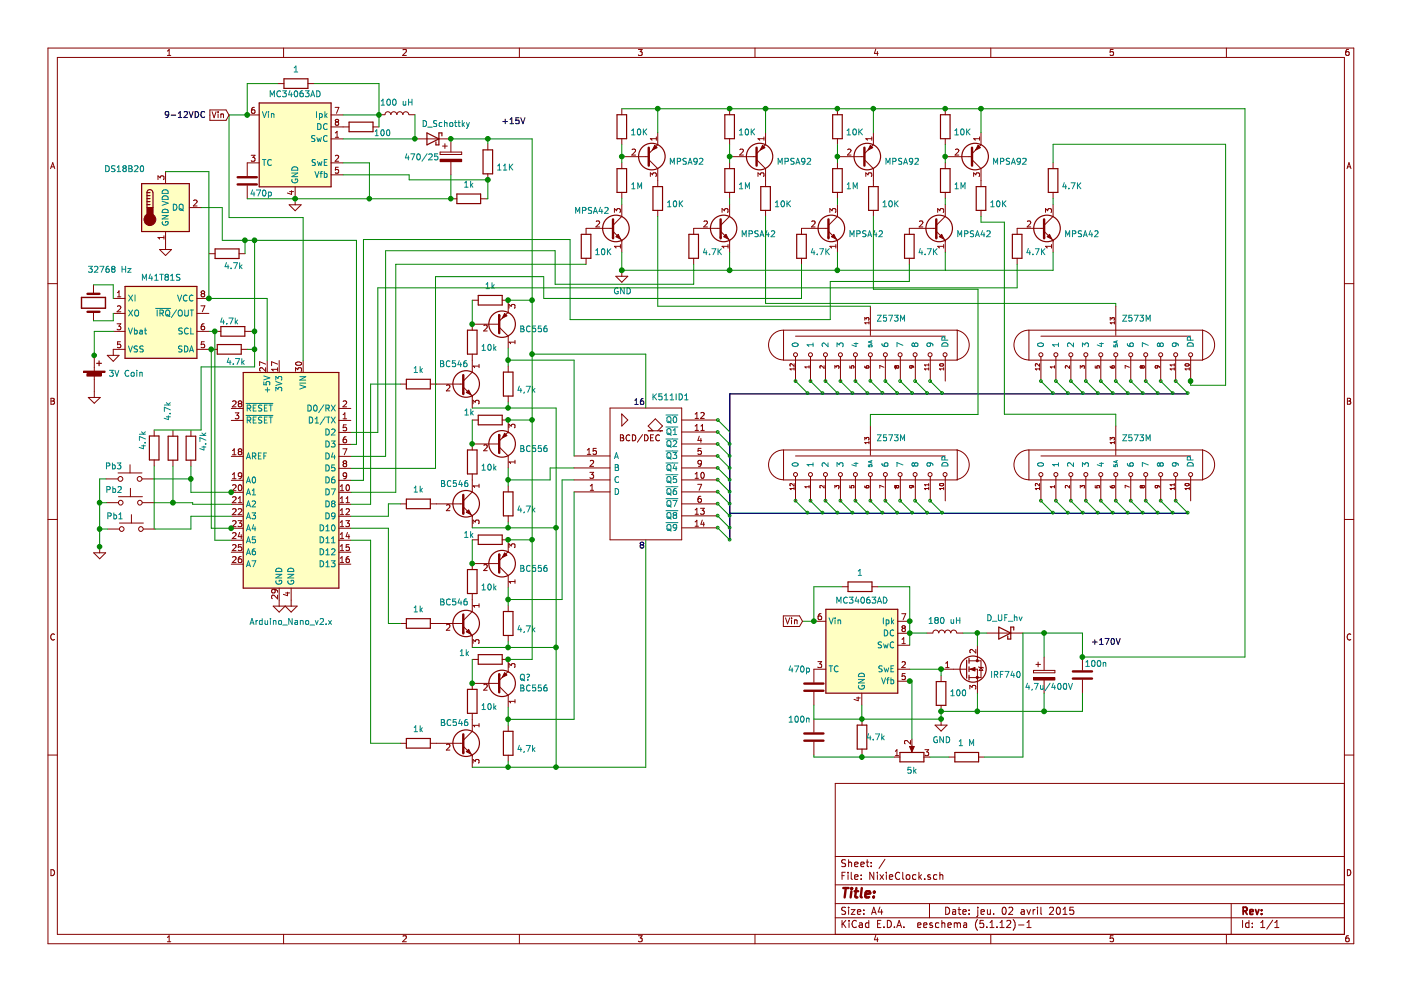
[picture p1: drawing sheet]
EESchema Schematic File Version 4
EELAYER 30 0
EELAYER END
$Descr A4 11693 8268
encoding utf-8
Sheet 1 1
Title ""
Date "jeu. 02 avril 2015"
Rev ""
Comp ""
Comment1 ""
Comment2 ""
Comment3 ""
Comment4 ""
$EndDescr
Wire Bus Line
	6088 3282 6088 4501
Wire Wire Line
	7591 5681 7610 5681
Connection ~ 7591 5681
Wire Wire Line
	1924 4404 1925 4404
Connection ~ 1924 4404
Wire Wire Line
	1924 4104 1925 4104
Connection ~ 1924 4104
Wire Wire Line
	825  4559 825  4560
Connection ~ 825  4559
Wire Wire Line
	780  2961 780  2962
Connection ~ 780  2961
Wire Wire Line
	1738 1426 1738 2485
Text Label 1361 986  0    50   ~ 0
9-12VDC
Text Label 4179 1039 0    50   ~ 0
+15V
Text Label 9103 5387 0    50   ~ 0
+170V
Wire Wire Line
	8488 2396 8488 2200
Wire Wire Line
	3149 2396 8488 2396
Wire Wire Line
	3149 3604 3149 2396
Wire Wire Line
	2924 3604 3149 3604
Wire Wire Line
	9937 3175 9937 3210
Connection ~ 9937 3175
Wire Wire Line
	8788 1197 8788 1350
Wire Wire Line
	10229 1197 8788 1197
Wire Wire Line
	10229 3210 10229 1197
Wire Wire Line
	9937 3210 10229 3210
Wire Wire Line
	9937 3173 9937 3175
$Comp
L Device:R R?
U 1 1
P 8788 1500
F 0 "R?" H 8858 1546 50  0001 L CNN
F 1 "4.7K" H 8858 1455 50  0000 L CNN
F 2 "" V 8718 1500 50  0001 C CNN
F 3 "~" H 8788 1500 50  0001 C CNN
	1    8788 1500
	1    0    0    -1  
$EndComp
$Comp
L Device:R R?
U 1 1
P 8488 2050
F 0 "R?" H 8558 2096 50  0001 L CNN
F 1 "4.7K" H 8558 2005 50  0000 L CNN
F 2 "" V 8418 2050 50  0001 C CNN
F 3 "~" H 8488 2050 50  0001 C CNN
	1    8488 2050
	1    0    0    -1  
$EndComp
Wire Wire Line
	8788 2250 7888 2250
Wire Wire Line
	8788 2100 8788 2250
Wire Wire Line
	8788 1650 8788 1700
$Comp
L Transistor_BJT:MPSA42 Q?
U 1 1
P 8688 1900
F 0 "Q?" H 8879 1946 50  0001 L CNN
F 1 "MPSA42" H 8879 1855 50  0000 L CNN
F 2 "Package_TO_SOT_THT:TO-92_Inline" H 8888 1825 50  0001 L CIN
F 3 "http://www.onsemi.com/pub_link/Collateral/MPSA42-D.PDF" H 8688 1900 50  0001 L CNN
	1    8688 1900
	1    0    0    -1  
$EndComp
Text GLabel 6696 5181 0    50   Input ~ 0
Vin
Text GLabel 1906 954  0    50   Input ~ 0
Vin
Connection ~ 2058 952 
Wire Wire Line
	1281 3583 1672 3583
Wire Wire Line
	1906 952  2058 952 
Wire Wire Line
	1906 1810 1906 952 
Wire Wire Line
	2524 1810 1906 1810
Wire Wire Line
	2524 3004 2524 1810
Wire Wire Line
	1281 3883 1281 4411
Wire Wire Line
	2119 2910 2119 3056
Connection ~ 2119 2910
Wire Wire Line
	2119 2760 2119 2910
Wire Wire Line
	1672 3056 2119 3056
Wire Wire Line
	1672 3583 1672 3056
$Comp
L Device:R R?
U 1 1
P 1281 3733
F 0 "R?" V 1488 3733 50  0001 C CNN
F 1 "4.7k" V 1373 3670 50  0000 C CNN
F 2 "" V 1211 3733 50  0001 C CNN
F 3 "~" H 1281 3733 50  0001 C CNN
	1    1281 3733
	-1   0    0    1   
$EndComp
Wire Wire Line
	1438 4191 1282 4191
Connection ~ 1438 4191
Wire Wire Line
	1438 3885 1438 4191
Connection ~ 1587 3993
Wire Wire Line
	1587 3993 1587 3886
$Comp
L Device:R R?
U 1 1
P 1587 3735
F 0 "R?" V 1794 3735 50  0001 C CNN
F 1 "4.7k" V 1480 3680 50  0000 C CNN
F 2 "" V 1517 3735 50  0001 C CNN
F 3 "~" H 1587 3735 50  0001 C CNN
	1    1587 3735
	-1   0    0    1   
$EndComp
$Comp
L Device:R R?
U 1 1
P 1438 3735
F 0 "R?" V 1645 3735 50  0001 C CNN
F 1 "4.7k" V 1479 3427 50  0000 C CNN
F 2 "" V 1368 3735 50  0001 C CNN
F 3 "~" H 1438 3735 50  0001 C CNN
	1    1438 3735
	-1   0    0    1   
$EndComp
Wire Wire Line
	1587 4104 1924 4104
Wire Wire Line
	1757 4404 1924 4404
Wire Wire Line
	825  4411 825  4559
$Comp
L power:GND #PWR?
U 1 1
P 825 4559
F 0 "#PWR?" H 825 4309 50  0001 C CNN
F 1 "GND" H 830 4386 50  0001 C CNN
F 2 "" H 825 4559 50  0001 C CNN
F 3 "" H 825 4559 50  0001 C CNN
	1    825  4559
	1    0    0    -1  
$EndComp
Wire Wire Line
	825  4191 825  4411
Connection ~ 825  4191
Wire Wire Line
	825  4191 882  4191
Connection ~ 825  4411
Wire Wire Line
	825  3993 825  4191
Wire Wire Line
	890  4411 825  4411
Wire Wire Line
	879  3993 825  3993
Wire Wire Line
	1587 4411 1290 4411
Wire Wire Line
	1587 4304 1587 4411
Wire Wire Line
	1924 4304 1587 4304
Wire Wire Line
	1603 4191 1438 4191
Wire Wire Line
	1603 4204 1603 4191
Wire Wire Line
	1924 4204 1603 4204
Wire Wire Line
	1587 3993 1279 3993
Wire Wire Line
	1587 4104 1587 3993
$Comp
L Switch:SW_Push SW?
U 1 1
P 1090 4411
F 0 "SW?" H 1090 4696 50  0001 C CNN
F 1 "Pb1" H 953 4520 50  0000 C CNN
F 2 "" H 1090 4611 50  0001 C CNN
F 3 "~" H 1090 4611 50  0001 C CNN
	1    1090 4411
	1    0    0    -1  
$EndComp
$Comp
L Switch:SW_Push SW?
U 1 1
P 1082 4191
F 0 "SW?" H 1082 4476 50  0001 C CNN
F 1 "Pb2" H 945 4300 50  0000 C CNN
F 2 "" H 1082 4391 50  0001 C CNN
F 3 "~" H 1082 4391 50  0001 C CNN
	1    1082 4191
	1    0    0    -1  
$EndComp
$Comp
L Switch:SW_Push SW?
U 1 1
P 1079 3993
F 0 "SW?" H 1079 4278 50  0001 C CNN
F 1 "Pb3" H 942 4102 50  0000 C CNN
F 2 "" H 1079 4193 50  0001 C CNN
F 3 "~" H 1079 4193 50  0001 C CNN
	1    1079 3993
	1    0    0    -1  
$EndComp
Wire Wire Line
	780  2760 780  2961
Wire Wire Line
	780  2760 938  2760
$Comp
L power:GND #PWR?
U 1 1
P 780 3261
F 0 "#PWR?" H 780 3011 50  0001 C CNN
F 1 "GND" H 785 3088 50  0001 C CNN
F 2 "" H 780 3261 50  0001 C CNN
F 3 "" H 780 3261 50  0001 C CNN
	1    780  3261
	1    0    0    -1  
$EndComp
$Comp
L Device:Battery_Cell BT?
U 1 1
P 780 3161
F 0 "BT?" H 898 3257 50  0001 L CNN
F 1 "3V Coin" H 898 3211 50  0000 L CNN
F 2 "" V 780 3221 50  0001 C CNN
F 3 "~" V 780 3221 50  0001 C CNN
	1    780  3161
	1    0    0    -1  
$EndComp
Wire Wire Line
	938  2671 774  2671
Wire Wire Line
	938  2610 938  2671
Wire Wire Line
	938  2371 774  2371
Wire Wire Line
	938  2485 938  2371
$Comp
L Device:Crystal Y?
U 1 1
P 774 2521
F 0 "Y?" V 728 2652 50  0001 L CNN
F 1 "32768 Hz" V 496 2470 50  0000 L CNN
F 2 "" H 774 2521 50  0001 C CNN
F 3 "~" H 774 2521 50  0001 C CNN
	1    774  2521
	0    1    1    0   
$EndComp
Wire Wire Line
	2119 2760 2119 2000
Connection ~ 2119 2760
Wire Wire Line
	2087 2760 2119 2760
Wire Wire Line
	2119 2000 2039 2000
Connection ~ 2119 2000
Wire Wire Line
	2057 2910 2119 2910
Connection ~ 1757 2910
$Comp
L Device:R R?
U 1 1
P 1907 2910
F 0 "R?" V 2114 2910 50  0001 C CNN
F 1 "4.7k" V 1800 2855 50  0000 C CNN
F 2 "" V 1837 2910 50  0001 C CNN
F 3 "~" H 1907 2910 50  0001 C CNN
	1    1907 2910
	0    -1   -1   0   
$EndComp
Connection ~ 1787 2760
$Comp
L Device:R R?
U 1 1
P 1937 2760
F 0 "R?" V 2144 2760 50  0001 C CNN
F 1 "4.7k" V 2018 2790 50  0000 C CNN
F 2 "" V 1867 2760 50  0001 C CNN
F 3 "~" H 1937 2760 50  0001 C CNN
	1    1937 2760
	0    -1   -1   0   
$EndComp
Wire Wire Line
	2039 2000 1850 2000
Connection ~ 2039 2000
Wire Wire Line
	2039 2111 2039 2000
$Comp
L Device:R R?
U 1 1
P 1889 2111
F 0 "R?" V 2096 2111 50  0001 C CNN
F 1 "4.7k" V 1782 2056 50  0000 C CNN
F 2 "" V 1819 2111 50  0001 C CNN
F 3 "~" H 1889 2111 50  0001 C CNN
	1    1889 2111
	0    -1   -1   0   
$EndComp
Wire Wire Line
	1850 1726 1675 1726
Wire Wire Line
	1850 2000 1850 1726
Wire Wire Line
	2970 2000 2119 2000
Wire Wire Line
	2970 3704 2970 2000
Wire Wire Line
	2924 3704 2970 3704
$Comp
L power:GND #PWR?
U 1 1
P 938 2910
F 0 "#PWR?" H 938 2660 50  0001 C CNN
F 1 "GND" H 943 2737 50  0001 C CNN
F 2 "" H 938 2910 50  0001 C CNN
F 3 "" H 938 2910 50  0001 C CNN
	1    938  2910
	1    0    0    -1  
$EndComp
$Comp
L power:GND #PWR?
U 1 1
P 1375 2026
F 0 "#PWR?" H 1375 1776 50  0001 C CNN
F 1 "GND" H 1380 1853 50  0001 C CNN
F 2 "" H 1375 2026 50  0001 C CNN
F 3 "" H 1375 2026 50  0001 C CNN
	1    1375 2026
	1    0    0    -1  
$EndComp
Connection ~ 1738 2485
Wire Wire Line
	1375 1426 1738 1426
Wire Wire Line
	2224 2485 1738 2485
Wire Wire Line
	2224 3003 2224 2485
Wire Wire Line
	1787 2760 1738 2760
Wire Wire Line
	1787 4504 1787 2760
Wire Wire Line
	1924 4504 1787 4504
Wire Wire Line
	1757 2910 1738 2910
Wire Wire Line
	1757 4404 1757 2910
Connection ~ 4068 1152
Wire Wire Line
	4437 2500 4437 2950
Connection ~ 4437 2500
Wire Wire Line
	4437 1152 4437 2500
Wire Wire Line
	4437 1152 4068 1152
Connection ~ 4068 1494
Wire Wire Line
	3411 1452 2858 1452
Wire Wire Line
	3411 1494 3411 1452
Wire Wire Line
	4068 1494 3411 1494
Wire Wire Line
	4068 1652 4058 1652
Wire Wire Line
	4068 1494 4068 1652
Connection ~ 3758 1152
Wire Wire Line
	4068 1152 3758 1152
Wire Wire Line
	4068 1193 4068 1152
$Comp
L Device:R R?
U 1 1
P 4068 1344
F 0 "R?" H 4138 1390 50  0001 L CNN
F 1 "11K" H 4138 1299 50  0000 L CNN
F 2 "" V 3998 1344 50  0001 C CNN
F 3 "~" H 4068 1344 50  0001 C CNN
	1    4068 1344
	1    0    0    -1  
$EndComp
Connection ~ 3758 1652
$Comp
L Device:R R?
U 1 1
P 3908 1652
F 0 "R?" V 4115 1652 50  0001 C CNN
F 1 "1k" V 4024 1652 50  0000 C CNN
F 2 "" V 3838 1652 50  0001 C CNN
F 3 "~" H 3908 1652 50  0001 C CNN
	1    3908 1652
	0    -1   -1   0   
$EndComp
Wire Wire Line
	3078 1652 3758 1652
Connection ~ 3078 1652
Wire Wire Line
	3078 1352 3078 1652
Wire Wire Line
	3758 1452 3758 1652
Wire Wire Line
	2458 1652 3078 1652
Connection ~ 2458 1652
Wire Wire Line
	2058 1652 2458 1652
$Comp
L Device:C C?
U 1 1
P 2058 1502
F 0 "C?" V 2310 1502 50  0001 C CNN
F 1 "470p" H 2175 1399 50  0000 C CNN
F 2 "" H 2096 1352 50  0001 C CNN
F 3 "~" H 2058 1502 50  0001 C CNN
	1    2058 1502
	1    0    0    -1  
$EndComp
$Comp
L Device:CP C?
U 1 1
P 3758 1302
F 0 "C?" H 3876 1348 50  0001 L CNN
F 1 "470/25" H 3367 1301 50  0000 L CNN
F 2 "" H 3796 1152 50  0001 C CNN
F 3 "~" H 3758 1302 50  0001 C CNN
	1    3758 1302
	1    0    0    -1  
$EndComp
Connection ~ 3458 1152
$Comp
L Device:D_Schottky D?
U 1 1
P 3608 1152
F 0 "D?" H 3608 1369 50  0001 C CNN
F 1 "D_Schottky" H 3497 1279 50  0000 C CNN
F 2 "" H 3608 1152 50  0001 C CNN
F 3 "~" H 3608 1152 50  0001 C CNN
	1    3608 1152
	-1   0    0    -1  
$EndComp
Wire Wire Line
	2859 1352 3078 1352
$Comp
L power:GND #PWR?
U 1 1
P 2458 1652
F 0 "#PWR?" H 2458 1402 50  0001 C CNN
F 1 "GND" H 2463 1479 50  0001 C CNN
F 2 "" H 2458 1652 50  0001 C CNN
F 3 "" H 2458 1652 50  0001 C CNN
	1    2458 1652
	1    0    0    -1  
$EndComp
Connection ~ 7192 6316
Wire Wire Line
	6791 6299 6791 6316
Wire Wire Line
	7192 6316 6791 6316
$Comp
L Device:C C?
U 1 1
P 6791 6149
F 0 "C?" V 7043 6149 50  0001 C CNN
F 1 "100n" H 6669 6299 50  0000 C CNN
F 2 "" H 6829 5999 50  0001 C CNN
F 3 "~" H 6791 6149 50  0001 C CNN
	1    6791 6149
	1    0    0    -1  
$EndComp
Wire Wire Line
	7192 6316 7460 6316
Wire Wire Line
	7192 6298 7192 6316
Wire Wire Line
	7192 5998 7853 5998
Connection ~ 7192 5998
Wire Wire Line
	6791 5998 7192 5998
Wire Wire Line
	6791 5881 6791 5998
Wire Wire Line
	3458 1152 2858 1152
Wire Wire Line
	3458 951  3458 1152
$Comp
L Device:L L?
U 1 1
P 3308 951
F 0 "L?" V 3498 951 50  0001 C CNN
F 1 "100 uH" V 3407 951 50  0000 C CNN
F 2 "" H 3308 951 50  0001 C CNN
F 3 "~" H 3308 951 50  0001 C CNN
	1    3308 951 
	0    -1   -1   0   
$EndComp
Connection ~ 3158 952 
Wire Wire Line
	3158 691  3158 952 
Wire Wire Line
	2616 691  3158 691 
Wire Wire Line
	2058 691  2315 691 
Wire Wire Line
	2058 952  2058 691 
$Comp
L Device:R R?
U 1 1
P 2465 691
F 0 "R?" V 2672 691 50  0001 C CNN
F 1 "1" V 2581 691 50  0000 C CNN
F 2 "" V 2395 691 50  0001 C CNN
F 3 "~" H 2465 691 50  0001 C CNN
	1    2465 691 
	0    -1   -1   0   
$EndComp
Wire Wire Line
	3158 952  3158 1052
Wire Wire Line
	2858 952  3158 952 
$Comp
L Device:R R?
U 1 1
P 3008 1052
F 0 "R?" V 3215 1052 50  0001 C CNN
F 1 "100" V 2953 871 50  0000 C CNN
F 2 "" V 2938 1052 50  0001 C CNN
F 3 "~" H 3008 1052 50  0001 C CNN
	1    3008 1052
	0    -1   -1   0   
$EndComp
$Comp
L Regulator_Switching:MC34063AD U?
U 1 1
P 2458 1152
F 0 "U?" H 2458 1619 50  0001 C CNN
F 1 "MC34063AD" H 2458 1528 50  0000 C CNN
F 2 "Package_SO:SOIC-8_3.9x4.9mm_P1.27mm" H 2508 702 50  0001 L CNN
F 3 "http://www.onsemi.com/pub_link/Collateral/MC34063A-D.PDF" H 2958 1052 50  0001 C CNN
	1    2458 1152
	1    0    0    -1  
$EndComp
Text Label 5328 4583 0    50   ~ 0
8
Text Label 5282 3384 0    50   ~ 0
16
$Comp
L power:GND #PWR?
U 1 1
P 2324 5004
F 0 "#PWR?" H 2324 4754 50  0001 C CNN
F 1 "GND" H 2329 4831 50  0001 C CNN
F 2 "" H 2324 5004 50  0001 C CNN
F 3 "" H 2324 5004 50  0001 C CNN
	1    2324 5004
	1    0    0    -1  
$EndComp
$Comp
L power:GND #PWR?
U 1 1
P 2424 5004
F 0 "#PWR?" H 2424 4754 50  0001 C CNN
F 1 "GND" H 2429 4831 50  0001 C CNN
F 2 "" H 2424 5004 50  0001 C CNN
F 3 "" H 2424 5004 50  0001 C CNN
	1    2424 5004
	1    0    0    -1  
$EndComp
Wire Wire Line
	7587 2343 7587 2200
Wire Wire Line
	6927 2343 7587 2343
Wire Wire Line
	6927 2661 6927 2343
Wire Wire Line
	4754 2661 6927 2661
Wire Wire Line
	4754 1992 4754 2661
Wire Wire Line
	3028 1992 4754 1992
Wire Wire Line
	3028 4004 3028 1992
Wire Wire Line
	2924 4004 3028 4004
Wire Wire Line
	6687 2484 6687 2200
Wire Wire Line
	4534 2484 6687 2484
Wire Wire Line
	4534 2303 4534 2484
Wire Wire Line
	3631 2303 4534 2303
Wire Wire Line
	3631 3904 3631 2303
Wire Wire Line
	2925 3904 3631 3904
Wire Wire Line
	5787 2367 5787 2200
Wire Wire Line
	4630 2367 5787 2367
Wire Wire Line
	4630 2086 4630 2367
Wire Wire Line
	3213 2086 4630 2086
Wire Wire Line
	3213 3804 3213 2086
Wire Wire Line
	2925 3804 3213 3804
Wire Wire Line
	3298 2200 4887 2200
Wire Wire Line
	3298 4104 3298 2200
Wire Wire Line
	2925 4104 3298 4104
Wire Wire Line
	3088 6200 3337 6200
Wire Wire Line
	3088 4504 3088 6200
Wire Wire Line
	2925 4504 3088 4504
Wire Wire Line
	3237 5200 3337 5200
Wire Wire Line
	3237 4404 3237 5200
Wire Wire Line
	2924 4404 3237 4404
Wire Wire Line
	3237 4200 3337 4200
Wire Wire Line
	3237 4304 3237 4200
Wire Wire Line
	2925 4304 3237 4304
Wire Wire Line
	3088 4204 2924 4204
Wire Wire Line
	3088 3200 3088 4204
Wire Wire Line
	3337 3200 3088 3200
$Comp
L Device:R R?
U 1 1
P 3487 6200
F 0 "R?" V 3694 6200 50  0001 C CNN
F 1 "1k" V 3603 6200 50  0000 C CNN
F 2 "" V 3417 6200 50  0001 C CNN
F 3 "~" H 3487 6200 50  0001 C CNN
	1    3487 6200
	0    -1   -1   0   
$EndComp
$Comp
L Device:R R?
U 1 1
P 3487 5200
F 0 "R?" V 3694 5200 50  0001 C CNN
F 1 "1k" V 3603 5200 50  0000 C CNN
F 2 "" V 3417 5200 50  0001 C CNN
F 3 "~" H 3487 5200 50  0001 C CNN
	1    3487 5200
	0    -1   -1   0   
$EndComp
$Comp
L Device:R R?
U 1 1
P 3487 4200
F 0 "R?" V 3694 4200 50  0001 C CNN
F 1 "1k" V 3603 4200 50  0000 C CNN
F 2 "" V 3417 4200 50  0001 C CNN
F 3 "~" H 3487 4200 50  0001 C CNN
	1    3487 4200
	0    -1   -1   0   
$EndComp
$Comp
L Device:R R?
U 1 1
P 3487 3200
F 0 "R?" V 3694 3200 50  0001 C CNN
F 1 "1k" V 3603 3200 50  0000 C CNN
F 2 "" V 3417 3200 50  0001 C CNN
F 3 "~" H 3487 3200 50  0001 C CNN
	1    3487 3200
	0    -1   -1   0   
$EndComp
$Comp
L Timer_RTC:M41T81S U?
U 1 1
P 1338 2685
F 0 "U?" H 1338 3152 50  0001 C CNN
F 1 "M41T81S" H 1338 3061 50  0000 C CNN
F 2 "Package_DFN_QFN:QFN-16-1EP_3x3mm_P0.5mm_EP1.8x1.8mm" H 1338 1985 50  0001 C CNN
F 3 "http://www.st.com/resource/en/datasheet/m41t62.pdf" H 1338 2685 50  0001 C CNN
	1    1338 2685
	1    0    0    -1  
$EndComp
$Comp
L Sensor_Temperature:DS18B20 U?
U 1 1
P 1375 1726
F 0 "U?" H 1145 1772 50  0001 R CNN
F 1 "DS18B20" H 1206 2050 50  0000 R CNN
F 2 "Package_TO_SOT_THT:TO-92_Inline" H 375 1476 50  0001 C CNN
F 3 "http://datasheets.maximintegrated.com/en/ds/DS18B20.pdf" H 1225 1976 50  0001 C CNN
	1    1375 1726
	1    0    0    -1  
$EndComp
Connection ~ 8187 900 
Wire Wire Line
	10391 5479 9033 5479
Wire Wire Line
	10391 900  10391 5479
Wire Wire Line
	8187 900  10391 900 
Wire Wire Line
	5387 2950 4437 2950
Wire Wire Line
	8714 5482 8714 5279
Connection ~ 8714 5934
Wire Wire Line
	9033 5934 8714 5934
Wire Wire Line
	9033 5780 9033 5934
Wire Wire Line
	8714 5279 9033 5279
Connection ~ 8714 5279
Wire Wire Line
	9033 5480 9033 5279
Connection ~ 9033 5480
Wire Wire Line
	8536 5279 8714 5279
Wire Wire Line
	9033 5481 9033 5480
$Comp
L Device:C C?
U 1 1
P 9033 5630
F 0 "C?" V 9285 5630 50  0001 C CNN
F 1 "100n" H 9147 5726 50  0000 C CNN
F 2 "" H 9071 5480 50  0001 C CNN
F 3 "~" H 9033 5630 50  0001 C CNN
	1    9033 5630
	1    0    0    -1  
$EndComp
Connection ~ 8156 5934
Wire Wire Line
	8714 5934 8714 5782
Wire Wire Line
	8156 5934 8714 5934
$Comp
L Device:CP C?
U 1 1
P 8714 5632
F 0 "C?" H 8832 5678 50  0001 L CNN
F 1 "4,7u/400V" H 8550 5538 50  0000 L CNN
F 2 "" H 8752 5482 50  0001 C CNN
F 3 "~" H 8714 5632 50  0001 C CNN
	1    8714 5632
	1    0    0    -1  
$EndComp
Wire Wire Line
	8536 6316 8217 6316
Wire Wire Line
	8536 5279 8536 6316
Wire Wire Line
	7917 6316 7760 6316
$Comp
L Device:R R?
U 1 1
P 8067 6316
F 0 "R?" V 8274 6316 50  0001 C CNN
F 1 "1 M" V 8182 6316 50  0000 C CNN
F 2 "" V 7997 6316 50  0001 C CNN
F 3 "~" H 8067 6316 50  0001 C CNN
	1    8067 6316
	0    -1   -1   0   
$EndComp
Connection ~ 7853 5998
$Comp
L power:GND #PWR?
U 1 1
P 7853 5998
F 0 "#PWR?" H 7853 5748 50  0001 C CNN
F 1 "GND" H 7858 5825 50  0000 C CNN
F 2 "" H 7853 5998 50  0001 C CNN
F 3 "" H 7853 5998 50  0001 C CNN
	1    7853 5998
	1    0    0    -1  
$EndComp
Wire Wire Line
	7192 5997 7192 5998
Wire Wire Line
	7585 5681 7591 5681
$Comp
L Device:R_POT RV?
U 1 1
P 7610 6316
F 0 "RV?" V 7495 6316 50  0001 C CNN
F 1 "5k" V 7495 6316 50  0000 C CNN
F 2 "" H 7610 6316 50  0001 C CNN
F 3 "~" H 7610 6316 50  0001 C CNN
	1    7610 6316
	0    -1   -1   0   
$EndComp
Wire Wire Line
	7610 6166 7610 5681
$Comp
L Device:R R?
U 1 1
P 7192 6148
F 0 "R?" V 7399 6148 50  0001 C CNN
F 1 "4.7k" H 7307 6148 50  0000 C CNN
F 2 "" V 7122 6148 50  0001 C CNN
F 3 "~" H 7192 6148 50  0001 C CNN
	1    7192 6148
	1    0    0    -1  
$EndComp
$Comp
L Device:C C?
U 1 1
P 6791 5731
F 0 "C?" V 7043 5731 50  0001 C CNN
F 1 "470p" H 6669 5881 50  0000 C CNN
F 2 "" H 6829 5581 50  0001 C CNN
F 3 "~" H 6791 5731 50  0001 C CNN
	1    6791 5731
	1    0    0    -1  
$EndComp
Wire Wire Line
	8156 5279 8235 5279
Connection ~ 8156 5279
Wire Wire Line
	8035 5279 8156 5279
$Comp
L Device:D_Schottky D?
U 1 1
P 8385 5279
F 0 "D?" H 8385 5496 50  0001 C CNN
F 1 "D_UF_hv" H 8385 5405 50  0000 C CNN
F 2 "" H 8385 5279 50  0001 C CNN
F 3 "~" H 8385 5279 50  0001 C CNN
	1    8385 5279
	-1   0    0    -1  
$EndComp
Wire Wire Line
	8156 5279 8156 5381
Wire Wire Line
	7591 5181 7591 5281
Wire Wire Line
	7734 5279 7591 5279
$Comp
L Device:L L?
U 1 1
P 7884 5279
F 0 "L?" V 8074 5279 50  0001 C CNN
F 1 "180 uH" V 7983 5279 50  0000 C CNN
F 2 "" H 7884 5279 50  0001 C CNN
F 3 "~" H 7884 5279 50  0001 C CNN
	1    7884 5279
	0    -1   -1   0   
$EndComp
Wire Wire Line
	8156 5781 8156 5934
Wire Wire Line
	7853 5934 8156 5934
Wire Wire Line
	7853 5934 7853 5998
Connection ~ 7853 5934
Wire Wire Line
	7191 5998 7191 5881
Wire Wire Line
	7853 5932 7853 5934
Wire Wire Line
	7853 5581 7855 5581
Connection ~ 7853 5581
Wire Wire Line
	7853 5634 7853 5581
Wire Wire Line
	7592 5581 7853 5581
$Comp
L Device:R R?
U 1 1
P 7853 5784
F 0 "R?" V 8060 5784 50  0001 C CNN
F 1 "100" H 7783 5784 50  0000 R CNN
F 2 "" V 7783 5784 50  0001 C CNN
F 3 "~" H 7853 5784 50  0001 C CNN
	1    7853 5784
	-1   0    0    1   
$EndComp
$Comp
L Transistor_FET:IRF740 Q?
U 1 1
P 8056 5581
F 0 "Q?" H 8260 5627 50  0001 L CNN
F 1 "IRF740" H 8260 5536 50  0000 L CNN
F 2 "Package_TO_SOT_THT:TO-220-3_Vertical" H 8306 5506 50  0001 L CIN
F 3 "http://www.vishay.com/docs/91054/91054.pdf" H 8056 5581 50  0001 L CNN
	1    8056 5581
	1    0    0    -1  
$EndComp
Connection ~ 6791 5181
Wire Wire Line
	6697 5181 6791 5181
Wire Wire Line
	6791 4893 7025 4893
Wire Wire Line
	6791 5181 6791 4893
Connection ~ 7591 5281
Wire Wire Line
	7591 5181 7591 4893
Connection ~ 7591 5181
Wire Wire Line
	7591 4893 7325 4893
Wire Wire Line
	7591 5380 7591 5281
$Comp
L Device:R R?
U 1 1
P 7175 4893
F 0 "R?" V 7382 4893 50  0001 C CNN
F 1 "1" V 7290 4893 50  0000 C CNN
F 2 "" V 7105 4893 50  0001 C CNN
F 3 "~" H 7175 4893 50  0001 C CNN
	1    7175 4893
	0    -1   -1   0   
$EndComp
$Comp
L Regulator_Switching:MC34063AD U?
U 1 1
P 7191 5381
F 0 "U?" H 7191 5848 50  0001 C CNN
F 1 "MC34063AD" H 7191 5756 50  0000 C CNN
F 2 "Package_SO:SOIC-8_3.9x4.9mm_P1.27mm" H 7241 4931 50  0001 L CNN
F 3 "http://www.onsemi.com/pub_link/Collateral/MC34063A-D.PDF" H 7691 5281 50  0001 C CNN
	1    7191 5381
	1    0    0    -1  
$EndComp
Wire Wire Line
	8187 1847 8187 1800
Wire Wire Line
	8382 1847 8187 1847
Wire Wire Line
	8382 3452 8382 1847
Wire Wire Line
	9312 3452 8382 3452
Wire Wire Line
	9312 3550 9312 3452
Wire Wire Line
	7262 3453 8161 3453
Wire Wire Line
	7262 3550 7262 3453
Wire Wire Line
	8161 2408 8161 3453
Wire Wire Line
	7287 2408 8161 2408
Wire Wire Line
	7287 1800 7287 2408
Wire Wire Line
	9312 2527 9312 2550
Wire Wire Line
	6387 2527 9312 2527
Wire Wire Line
	6387 1800 6387 2527
Wire Wire Line
	5487 2550 7262 2550
Wire Wire Line
	5487 1800 5487 2550
Wire Bus Line
	6089 4279 9914 4279
Wire Bus Line
	6089 4279 6089 4276
Wire Bus Line
	6088 3282 9911 3282
Entry Wire Line
	5987 4400 6087 4500
Entry Wire Line
	5987 4300 6087 4400
Entry Wire Line
	5987 4200 6087 4300
Entry Wire Line
	5987 4100 6087 4200
Entry Wire Line
	5987 4000 6087 4100
Entry Wire Line
	5987 3900 6087 4000
Entry Wire Line
	5987 3800 6087 3900
Entry Wire Line
	5987 3700 6087 3800
Entry Wire Line
	5987 3600 6087 3700
Entry Wire Line
	5988 3500 6088 3600
Entry Wire Line
	9812 4175 9912 4275
Entry Wire Line
	9687 4175 9787 4275
Entry Wire Line
	9562 4175 9662 4275
Entry Wire Line
	9437 4175 9537 4275
Entry Wire Line
	9312 4175 9412 4275
Entry Wire Line
	9187 4175 9287 4275
Entry Wire Line
	9062 4175 9162 4275
Entry Wire Line
	8937 4175 9037 4275
Entry Wire Line
	8812 4175 8912 4275
Entry Wire Line
	8687 4175 8787 4275
Entry Wire Line
	7762 4175 7862 4275
Entry Wire Line
	7637 4175 7737 4275
Entry Wire Line
	7512 4175 7612 4275
Entry Wire Line
	7387 4175 7487 4275
Entry Wire Line
	7262 4175 7362 4275
Entry Wire Line
	7137 4175 7237 4275
Entry Wire Line
	7012 4175 7112 4275
Entry Wire Line
	6887 4175 6987 4275
Entry Wire Line
	6762 4175 6862 4275
Entry Wire Line
	6637 4175 6737 4275
Entry Wire Line
	9812 3175 9912 3275
Entry Wire Line
	9687 3175 9787 3275
Entry Wire Line
	9562 3175 9662 3275
Entry Wire Line
	9437 3175 9537 3275
Entry Wire Line
	9312 3175 9412 3275
Entry Wire Line
	9187 3175 9287 3275
Entry Wire Line
	9062 3175 9162 3275
Entry Wire Line
	8937 3175 9037 3275
Entry Wire Line
	8812 3175 8912 3275
Entry Wire Line
	8687 3175 8787 3275
Entry Wire Line
	6637 3175 6737 3275
Entry Wire Line
	6762 3175 6862 3275
Entry Wire Line
	6887 3175 6987 3275
Entry Wire Line
	7012 3175 7112 3275
Entry Wire Line
	7137 3175 7237 3275
Entry Wire Line
	7762 3175 7862 3275
Entry Wire Line
	7637 3175 7737 3275
Entry Wire Line
	7512 3175 7612 3275
$Comp
L Valve:Z573M U?
U 1 1
P 7287 3250
F 0 "U?" H 6787 3850 50  0001 C CNN
F 1 "Z573M" H 7437 3850 50  0000 C CNN
F 2 "" H 7287 3250 50  0001 C CNN
F 3 "" H 7287 3250 50  0001 C CNN
	1    7287 3250
	1    0    0    -1  
$EndComp
Entry Wire Line
	7262 3174 7362 3274
Entry Wire Line
	7387 3175 7487 3275
$Comp
L Valve:Z573M U?
U 1 1
P 9337 4250
F 0 "U?" H 8837 4850 50  0001 C CNN
F 1 "Z573M" H 9487 4850 50  0000 C CNN
F 2 "" H 9337 4250 50  0001 C CNN
F 3 "" H 9337 4250 50  0001 C CNN
	1    9337 4250
	1    0    0    -1  
$EndComp
$Comp
L Valve:Z573M U?
U 1 1
P 7287 4250
F 0 "U?" H 6787 4850 50  0001 C CNN
F 1 "Z573M" H 7437 4850 50  0000 C CNN
F 2 "" H 7287 4250 50  0001 C CNN
F 3 "" H 7287 4250 50  0001 C CNN
	1    7287 4250
	1    0    0    -1  
$EndComp
$Comp
L Valve:Z573M U?
U 1 1
P 9337 3250
F 0 "U?" H 8837 3850 50  0001 C CNN
F 1 "Z573M" H 9487 3850 50  0000 C CNN
F 2 "" H 9337 3250 50  0001 C CNN
F 3 "" H 9337 3250 50  0001 C CNN
	1    9337 3250
	1    0    0    -1  
$EndComp
Connection ~ 4637 6400
Wire Wire Line
	5387 6400 4637 6400
Wire Wire Line
	5387 4500 5387 6400
Wire Wire Line
	4637 4400 4637 5400
Connection ~ 4637 4400
Connection ~ 4237 4400
Wire Wire Line
	4237 4400 4637 4400
Wire Wire Line
	4637 5400 4637 6400
Connection ~ 4637 5400
Connection ~ 4237 5400
Wire Wire Line
	4237 5400 4637 5400
Wire Wire Line
	4787 4100 4787 6000
Connection ~ 4237 6400
Connection ~ 4237 3400
Wire Wire Line
	4637 6400 4237 6400
Wire Wire Line
	4637 3400 4637 4400
Wire Wire Line
	4237 3400 4637 3400
Wire Wire Line
	4237 6000 4237 6050
Connection ~ 4237 6000
Wire Wire Line
	4237 5900 4237 6000
Wire Wire Line
	4787 6000 4237 6000
Wire Wire Line
	4237 5000 4237 5050
Connection ~ 4237 5000
Wire Wire Line
	4687 5000 4237 5000
Wire Wire Line
	4687 4000 4687 5000
Wire Wire Line
	4787 4000 4687 4000
Wire Wire Line
	4237 4000 4237 4050
Connection ~ 4237 4000
Wire Wire Line
	4587 4000 4237 4000
Wire Wire Line
	4587 3900 4587 4000
Wire Wire Line
	4787 3900 4587 3900
Wire Wire Line
	4237 3000 4237 3050
Connection ~ 4237 3000
Wire Wire Line
	4787 3000 4237 3000
Wire Wire Line
	4787 3800 4787 3000
Wire Wire Line
	4437 4500 4437 3500
Connection ~ 4437 4500
Connection ~ 4237 4500
Wire Wire Line
	4237 4500 4437 4500
Connection ~ 4437 2950
Wire Wire Line
	5387 3400 5387 2950
Wire Wire Line
	4437 3500 4437 2950
Connection ~ 4437 3500
Connection ~ 4237 3500
Wire Wire Line
	4237 3500 4437 3500
Connection ~ 4237 2500
Connection ~ 4237 5500
Wire Wire Line
	4437 2500 4237 2500
Wire Wire Line
	4437 5500 4437 4500
Wire Wire Line
	4237 5500 4437 5500
Wire Wire Line
	4237 6400 3937 6400
Wire Wire Line
	4237 6350 4237 6400
Connection ~ 3937 5700
Wire Wire Line
	3937 5500 3937 5700
$Comp
L Device:R R?
U 1 1
P 4087 5500
F 0 "R?" V 4294 5500 50  0001 C CNN
F 1 "1k" V 4138 5715 50  0000 C CNN
F 2 "" V 4017 5500 50  0001 C CNN
F 3 "~" H 4087 5500 50  0001 C CNN
	1    4087 5500
	0    -1   -1   0   
$EndComp
$Comp
L Device:R R?
U 1 1
P 4237 6200
F 0 "R?" H 4307 6246 50  0001 L CNN
F 1 "4,7k" H 4307 6155 50  0000 L CNN
F 2 "" V 4167 6200 50  0001 C CNN
F 3 "~" H 4237 6200 50  0001 C CNN
	1    4237 6200
	1    0    0    -1  
$EndComp
$Comp
L Device:R R?
U 1 1
P 3937 5850
F 0 "R?" H 4007 5896 50  0001 L CNN
F 1 "10k" H 4007 5805 50  0000 L CNN
F 2 "" V 3867 5850 50  0001 C CNN
F 3 "~" H 3937 5850 50  0001 C CNN
	1    3937 5850
	1    0    0    -1  
$EndComp
$Comp
L Transistor_BJT:BC546 Q?
U 1 1
P 3837 6200
F 0 "Q?" H 4028 6246 50  0001 L CNN
F 1 "BC546" H 3665 6372 50  0000 L CNN
F 2 "Package_TO_SOT_THT:TO-92_Inline" H 4037 6125 50  0001 L CIN
F 3 "https://www.onsemi.com/pub/Collateral/BC550-D.pdf" H 3837 6200 50  0001 L CNN
	1    3837 6200
	1    0    0    -1  
$EndComp
$Comp
L Transistor_BJT:BC556 Q?
U 1 1
P 4137 5700
F 0 "Q?" H 4328 5654 50  0000 L CNN
F 1 "BC556" H 4328 5745 50  0000 L CNN
F 2 "Package_TO_SOT_THT:TO-92_Inline" H 4337 5625 50  0001 L CIN
F 3 "https://www.onsemi.com/pub/Collateral/BC556BTA-D.pdf" H 4137 5700 50  0001 L CNN
	1    4137 5700
	1    0    0    1   
$EndComp
Wire Wire Line
	4237 5400 3937 5400
Wire Wire Line
	4237 5350 4237 5400
Wire Wire Line
	4237 4900 4237 5000
Connection ~ 3937 4700
Wire Wire Line
	3937 4500 3937 4700
$Comp
L Device:R R?
U 1 1
P 4087 4500
F 0 "R?" V 4294 4500 50  0001 C CNN
F 1 "1k" V 4126 4679 50  0000 C CNN
F 2 "" V 4017 4500 50  0001 C CNN
F 3 "~" H 4087 4500 50  0001 C CNN
	1    4087 4500
	0    -1   -1   0   
$EndComp
$Comp
L Device:R R?
U 1 1
P 4237 5200
F 0 "R?" H 4307 5246 50  0001 L CNN
F 1 "4,7k" H 4307 5155 50  0000 L CNN
F 2 "" V 4167 5200 50  0001 C CNN
F 3 "~" H 4237 5200 50  0001 C CNN
	1    4237 5200
	1    0    0    -1  
$EndComp
$Comp
L Device:R R?
U 1 1
P 3937 4850
F 0 "R?" H 4007 4896 50  0001 L CNN
F 1 "10k" H 4007 4805 50  0000 L CNN
F 2 "" V 3867 4850 50  0001 C CNN
F 3 "~" H 3937 4850 50  0001 C CNN
	1    3937 4850
	1    0    0    -1  
$EndComp
$Comp
L Transistor_BJT:BC546 Q?
U 1 1
P 3837 5200
F 0 "Q?" H 4028 5246 50  0001 L CNN
F 1 "BC546" H 3660 5380 50  0000 L CNN
F 2 "Package_TO_SOT_THT:TO-92_Inline" H 4037 5125 50  0001 L CIN
F 3 "https://www.onsemi.com/pub/Collateral/BC550-D.pdf" H 3837 5200 50  0001 L CNN
	1    3837 5200
	1    0    0    -1  
$EndComp
$Comp
L Transistor_BJT:BC556 Q?
U 1 1
P 4137 4700
F 0 "Q?" H 4328 4654 50  0001 L CNN
F 1 "BC556" H 4328 4745 50  0000 L CNN
F 2 "Package_TO_SOT_THT:TO-92_Inline" H 4337 4625 50  0001 L CIN
F 3 "https://www.onsemi.com/pub/Collateral/BC556BTA-D.pdf" H 4137 4700 50  0001 L CNN
	1    4137 4700
	1    0    0    1   
$EndComp
Wire Wire Line
	4237 4400 3937 4400
Wire Wire Line
	4237 4350 4237 4400
Wire Wire Line
	4237 3900 4237 4000
Connection ~ 3937 3700
Wire Wire Line
	3937 3500 3937 3700
$Comp
L Device:R R?
U 1 1
P 4087 3500
F 0 "R?" V 4294 3500 50  0001 C CNN
F 1 "1k" V 4147 3676 50  0000 C CNN
F 2 "" V 4017 3500 50  0001 C CNN
F 3 "~" H 4087 3500 50  0001 C CNN
	1    4087 3500
	0    -1   -1   0   
$EndComp
$Comp
L Device:R R?
U 1 1
P 4237 4200
F 0 "R?" H 4307 4246 50  0001 L CNN
F 1 "4,7k" H 4307 4155 50  0000 L CNN
F 2 "" V 4167 4200 50  0001 C CNN
F 3 "~" H 4237 4200 50  0001 C CNN
	1    4237 4200
	1    0    0    -1  
$EndComp
$Comp
L Device:R R?
U 1 1
P 3937 3850
F 0 "R?" H 4007 3896 50  0001 L CNN
F 1 "10k" H 4007 3805 50  0000 L CNN
F 2 "" V 3867 3850 50  0001 C CNN
F 3 "~" H 3937 3850 50  0001 C CNN
	1    3937 3850
	1    0    0    -1  
$EndComp
$Comp
L Transistor_BJT:BC546 Q?
U 1 1
P 3837 4200
F 0 "Q?" H 4028 4246 50  0001 L CNN
F 1 "BC546" H 3666 4368 50  0000 L CNN
F 2 "Package_TO_SOT_THT:TO-92_Inline" H 4037 4125 50  0001 L CIN
F 3 "https://www.onsemi.com/pub/Collateral/BC550-D.pdf" H 3837 4200 50  0001 L CNN
	1    3837 4200
	1    0    0    -1  
$EndComp
$Comp
L Transistor_BJT:BC556 Q?
U 1 1
P 4137 3700
F 0 "Q?" H 4328 3654 50  0001 L CNN
F 1 "BC556" H 4328 3745 50  0000 L CNN
F 2 "Package_TO_SOT_THT:TO-92_Inline" H 4337 3625 50  0001 L CIN
F 3 "https://www.onsemi.com/pub/Collateral/BC556BTA-D.pdf" H 4137 3700 50  0001 L CNN
	1    4137 3700
	1    0    0    1   
$EndComp
$Comp
L Device:R R?
U 1 1
P 7587 2050
F 0 "R?" H 7657 2096 50  0001 L CNN
F 1 "4.7K" H 7657 2005 50  0000 L CNN
F 2 "" V 7517 2050 50  0001 C CNN
F 3 "~" H 7587 2050 50  0001 C CNN
	1    7587 2050
	1    0    0    -1  
$EndComp
$Comp
L Device:R R?
U 1 1
P 6687 2050
F 0 "R?" H 6757 2096 50  0001 L CNN
F 1 "4.7K" H 6757 2005 50  0000 L CNN
F 2 "" V 6617 2050 50  0001 C CNN
F 3 "~" H 6687 2050 50  0001 C CNN
	1    6687 2050
	1    0    0    -1  
$EndComp
Wire Wire Line
	4237 3400 3937 3400
Wire Wire Line
	4237 3350 4237 3400
Wire Wire Line
	4237 2900 4237 3000
Connection ~ 3937 2700
Wire Wire Line
	3937 2500 3937 2700
$Comp
L Device:R R?
U 1 1
P 4087 2500
F 0 "R?" V 4294 2500 50  0001 C CNN
F 1 "1k" V 4203 2500 50  0000 C CNN
F 2 "" V 4017 2500 50  0001 C CNN
F 3 "~" H 4087 2500 50  0001 C CNN
	1    4087 2500
	0    -1   -1   0   
$EndComp
$Comp
L Device:R R?
U 1 1
P 4237 3200
F 0 "R?" H 4307 3246 50  0001 L CNN
F 1 "4,7k" H 4307 3155 50  0000 L CNN
F 2 "" V 4167 3200 50  0001 C CNN
F 3 "~" H 4237 3200 50  0001 C CNN
	1    4237 3200
	1    0    0    -1  
$EndComp
$Comp
L Device:R R?
U 1 1
P 3937 2850
F 0 "R?" H 4007 2896 50  0001 L CNN
F 1 "10k" H 4007 2805 50  0000 L CNN
F 2 "" V 3867 2850 50  0001 C CNN
F 3 "~" H 3937 2850 50  0001 C CNN
	1    3937 2850
	1    0    0    -1  
$EndComp
$Comp
L Transistor_BJT:BC546 Q?
U 1 1
P 3837 3200
F 0 "Q?" H 4028 3246 50  0001 L CNN
F 1 "BC546" H 3658 3369 50  0000 L CNN
F 2 "Package_TO_SOT_THT:TO-92_Inline" H 4037 3125 50  0001 L CIN
F 3 "https://www.onsemi.com/pub/Collateral/BC550-D.pdf" H 3837 3200 50  0001 L CNN
	1    3837 3200
	1    0    0    -1  
$EndComp
$Comp
L Transistor_BJT:BC556 Q?
U 1 1
P 4137 2700
F 0 "Q?" H 4328 2654 50  0001 L CNN
F 1 "BC556" H 4328 2745 50  0000 L CNN
F 2 "Package_TO_SOT_THT:TO-92_Inline" H 4337 2625 50  0001 L CIN
F 3 "https://www.onsemi.com/pub/Collateral/BC556BTA-D.pdf" H 4137 2700 50  0001 L CNN
	1    4137 2700
	1    0    0    1   
$EndComp
$Comp
L 74xx_IEEE:K511ID1 U?
U 1 1
P 5387 3950
F 0 "U?" H 5387 4691 50  0001 C CNN
F 1 "K511ID1" H 5593 4593 50  0000 C CNN
F 2 "" H 5387 3950 50  0001 C CNN
F 3 "" H 5387 3950 50  0001 C CNN
	1    5387 3950
	1    0    0    -1  
$EndComp
$Comp
L Device:R R?
U 1 1
P 5787 2050
F 0 "R?" H 5857 2096 50  0001 L CNN
F 1 "4.7K" H 5857 2005 50  0000 L CNN
F 2 "" V 5717 2050 50  0001 C CNN
F 3 "~" H 5787 2050 50  0001 C CNN
	1    5787 2050
	1    0    0    -1  
$EndComp
$Comp
L Device:R R?
U 1 1
P 4887 2050
F 0 "R?" H 4957 2096 50  0001 L CNN
F 1 "10K" H 4957 2005 50  0000 L CNN
F 2 "" V 4817 2050 50  0001 C CNN
F 3 "~" H 4887 2050 50  0001 C CNN
	1    4887 2050
	1    0    0    -1  
$EndComp
Wire Wire Line
	6987 2250 6087 2250
Connection ~ 6987 2250
Wire Wire Line
	6987 2100 6987 2250
Wire Wire Line
	6087 2250 5187 2250
Connection ~ 6087 2250
Wire Wire Line
	6087 2100 6087 2250
Connection ~ 5187 2250
Wire Wire Line
	5187 2100 5187 2250
Wire Wire Line
	7887 2250 6987 2250
Wire Wire Line
	7887 2100 7887 2250
Connection ~ 7887 900 
Connection ~ 7287 900 
Wire Wire Line
	7287 900  7887 900 
Connection ~ 6987 900 
Connection ~ 6387 900 
Wire Wire Line
	6387 900  6987 900 
Connection ~ 6087 900 
Connection ~ 5487 900 
Wire Wire Line
	5487 900  6087 900 
$Comp
L Device:R R?
U 1 1
P 8187 1650
F 0 "R?" H 8257 1696 50  0001 L CNN
F 1 "10K" H 8257 1605 50  0000 L CNN
F 2 "" V 8117 1650 50  0001 C CNN
F 3 "~" H 8187 1650 50  0001 C CNN
	1    8187 1650
	1    0    0    -1  
$EndComp
Wire Wire Line
	7887 1650 7887 1700
Wire Wire Line
	8187 900  8187 1100
Wire Wire Line
	7887 900  8187 900 
Wire Wire Line
	7887 1300 7887 1350
Connection ~ 7887 1300
Wire Wire Line
	7887 1200 7887 1300
$Comp
L Transistor_BJT:MPSA92 Q?
U 1 1
P 8087 1300
F 0 "Q?" H 8278 1254 50  0001 L CNN
F 1 "MPSA92" H 8278 1345 50  0000 L CNN
F 2 "Package_TO_SOT_THT:TO-92_Inline" H 8287 1225 50  0001 L CIN
F 3 "http://www.onsemi.com/pub_link/Collateral/MPSA92-D.PDF" H 8087 1300 50  0001 L CNN
	1    8087 1300
	1    0    0    1   
$EndComp
$Comp
L Device:R R?
U 1 1
P 7887 1050
F 0 "R?" H 7957 1096 50  0001 L CNN
F 1 "10K" H 7957 1005 50  0000 L CNN
F 2 "" V 7817 1050 50  0001 C CNN
F 3 "~" H 7887 1050 50  0001 C CNN
	1    7887 1050
	1    0    0    -1  
$EndComp
$Comp
L Device:R R?
U 1 1
P 7887 1500
F 0 "R?" H 7957 1546 50  0001 L CNN
F 1 "1M" H 7957 1455 50  0000 L CNN
F 2 "" V 7817 1500 50  0001 C CNN
F 3 "~" H 7887 1500 50  0001 C CNN
	1    7887 1500
	1    0    0    -1  
$EndComp
$Comp
L Transistor_BJT:MPSA42 Q?
U 1 1
P 7787 1900
F 0 "Q?" H 7978 1946 50  0001 L CNN
F 1 "MPSA42" H 7978 1855 50  0000 L CNN
F 2 "Package_TO_SOT_THT:TO-92_Inline" H 7987 1825 50  0001 L CIN
F 3 "http://www.onsemi.com/pub_link/Collateral/MPSA42-D.PDF" H 7787 1900 50  0001 L CNN
	1    7787 1900
	1    0    0    -1  
$EndComp
$Comp
L Device:R R?
U 1 1
P 7287 1650
F 0 "R?" H 7357 1696 50  0001 L CNN
F 1 "10K" H 7357 1605 50  0000 L CNN
F 2 "" V 7217 1650 50  0001 C CNN
F 3 "~" H 7287 1650 50  0001 C CNN
	1    7287 1650
	1    0    0    -1  
$EndComp
Wire Wire Line
	6987 1650 6987 1700
Wire Wire Line
	7287 900  7287 1100
Wire Wire Line
	6987 900  7287 900 
Wire Wire Line
	6987 1300 6987 1350
Connection ~ 6987 1300
Wire Wire Line
	6987 1200 6987 1300
$Comp
L Transistor_BJT:MPSA92 Q?
U 1 1
P 7187 1300
F 0 "Q?" H 7378 1254 50  0001 L CNN
F 1 "MPSA92" H 7378 1345 50  0000 L CNN
F 2 "Package_TO_SOT_THT:TO-92_Inline" H 7387 1225 50  0001 L CIN
F 3 "http://www.onsemi.com/pub_link/Collateral/MPSA92-D.PDF" H 7187 1300 50  0001 L CNN
	1    7187 1300
	1    0    0    1   
$EndComp
$Comp
L Device:R R?
U 1 1
P 6987 1050
F 0 "R?" H 7057 1096 50  0001 L CNN
F 1 "10K" H 7057 1005 50  0000 L CNN
F 2 "" V 6917 1050 50  0001 C CNN
F 3 "~" H 6987 1050 50  0001 C CNN
	1    6987 1050
	1    0    0    -1  
$EndComp
$Comp
L Device:R R?
U 1 1
P 6987 1500
F 0 "R?" H 7057 1546 50  0001 L CNN
F 1 "1M" H 7057 1455 50  0000 L CNN
F 2 "" V 6917 1500 50  0001 C CNN
F 3 "~" H 6987 1500 50  0001 C CNN
	1    6987 1500
	1    0    0    -1  
$EndComp
$Comp
L Transistor_BJT:MPSA42 Q?
U 1 1
P 6887 1900
F 0 "Q?" H 7078 1946 50  0001 L CNN
F 1 "MPSA42" H 7078 1855 50  0000 L CNN
F 2 "Package_TO_SOT_THT:TO-92_Inline" H 7087 1825 50  0001 L CIN
F 3 "http://www.onsemi.com/pub_link/Collateral/MPSA42-D.PDF" H 6887 1900 50  0001 L CNN
	1    6887 1900
	1    0    0    -1  
$EndComp
$Comp
L Device:R R?
U 1 1
P 6387 1650
F 0 "R?" H 6457 1696 50  0001 L CNN
F 1 "10K" H 6457 1605 50  0000 L CNN
F 2 "" V 6317 1650 50  0001 C CNN
F 3 "~" H 6387 1650 50  0001 C CNN
	1    6387 1650
	1    0    0    -1  
$EndComp
Wire Wire Line
	6087 1650 6087 1700
Wire Wire Line
	6387 900  6387 1100
Wire Wire Line
	6087 900  6387 900 
Wire Wire Line
	6087 1300 6087 1350
Connection ~ 6087 1300
Wire Wire Line
	6087 1200 6087 1300
$Comp
L Transistor_BJT:MPSA92 Q?
U 1 1
P 6287 1300
F 0 "Q?" H 6478 1254 50  0001 L CNN
F 1 "MPSA92" H 6478 1345 50  0000 L CNN
F 2 "Package_TO_SOT_THT:TO-92_Inline" H 6487 1225 50  0001 L CIN
F 3 "http://www.onsemi.com/pub_link/Collateral/MPSA92-D.PDF" H 6287 1300 50  0001 L CNN
	1    6287 1300
	1    0    0    1   
$EndComp
$Comp
L Device:R R?
U 1 1
P 6087 1050
F 0 "R?" H 6157 1096 50  0001 L CNN
F 1 "10K" H 6157 1005 50  0000 L CNN
F 2 "" V 6017 1050 50  0001 C CNN
F 3 "~" H 6087 1050 50  0001 C CNN
	1    6087 1050
	1    0    0    -1  
$EndComp
$Comp
L Device:R R?
U 1 1
P 6087 1500
F 0 "R?" H 6157 1546 50  0001 L CNN
F 1 "1M" H 6157 1455 50  0000 L CNN
F 2 "" V 6017 1500 50  0001 C CNN
F 3 "~" H 6087 1500 50  0001 C CNN
	1    6087 1500
	1    0    0    -1  
$EndComp
$Comp
L Transistor_BJT:MPSA42 Q?
U 1 1
P 5987 1900
F 0 "Q?" H 6178 1946 50  0001 L CNN
F 1 "MPSA42" H 6178 1855 50  0000 L CNN
F 2 "Package_TO_SOT_THT:TO-92_Inline" H 6187 1825 50  0001 L CIN
F 3 "http://www.onsemi.com/pub_link/Collateral/MPSA42-D.PDF" H 5987 1900 50  0001 L CNN
	1    5987 1900
	1    0    0    -1  
$EndComp
$Comp
L Device:R R?
U 1 1
P 5487 1650
F 0 "R?" H 5557 1696 50  0001 L CNN
F 1 "10K" H 5557 1605 50  0000 L CNN
F 2 "" V 5417 1650 50  0001 C CNN
F 3 "~" H 5487 1650 50  0001 C CNN
	1    5487 1650
	1    0    0    -1  
$EndComp
$Comp
L power:GND #PWR?
U 1 1
P 5187 2250
F 0 "#PWR?" H 5187 2000 50  0001 C CNN
F 1 "GND" H 5192 2077 50  0000 C CNN
F 2 "" H 5187 2250 50  0001 C CNN
F 3 "" H 5187 2250 50  0001 C CNN
	1    5187 2250
	1    0    0    -1  
$EndComp
Wire Wire Line
	5187 1650 5187 1700
Wire Wire Line
	5487 900  5487 1100
Wire Wire Line
	5187 900  5487 900 
Wire Wire Line
	5187 1300 5187 1350
Connection ~ 5187 1300
Wire Wire Line
	5187 1200 5187 1300
$Comp
L Transistor_BJT:MPSA92 Q?
U 1 1
P 5387 1300
F 0 "Q?" H 5578 1254 50  0001 L CNN
F 1 "MPSA92" H 5578 1345 50  0000 L CNN
F 2 "Package_TO_SOT_THT:TO-92_Inline" H 5587 1225 50  0001 L CIN
F 3 "http://www.onsemi.com/pub_link/Collateral/MPSA92-D.PDF" H 5387 1300 50  0001 L CNN
	1    5387 1300
	1    0    0    1   
$EndComp
$Comp
L Device:R R?
U 1 1
P 5187 1050
F 0 "R?" H 5257 1096 50  0001 L CNN
F 1 "10K" H 5257 1005 50  0000 L CNN
F 2 "" V 5117 1050 50  0001 C CNN
F 3 "~" H 5187 1050 50  0001 C CNN
	1    5187 1050
	1    0    0    -1  
$EndComp
$Comp
L Device:R R?
U 1 1
P 5187 1500
F 0 "R?" H 5257 1546 50  0001 L CNN
F 1 "1M" H 5257 1455 50  0000 L CNN
F 2 "" V 5117 1500 50  0001 C CNN
F 3 "~" H 5187 1500 50  0001 C CNN
	1    5187 1500
	1    0    0    -1  
$EndComp
$Comp
L Transistor_BJT:MPSA42 Q?
U 1 1
P 5087 1900
F 0 "Q?" H 5278 1946 50  0001 L CNN
F 1 "MPSA42" H 4787 2050 50  0000 L CNN
F 2 "Package_TO_SOT_THT:TO-92_Inline" H 5287 1825 50  0001 L CIN
F 3 "http://www.onsemi.com/pub_link/Collateral/MPSA42-D.PDF" H 5087 1900 50  0001 L CNN
	1    5087 1900
	1    0    0    -1  
$EndComp
$Comp
L MCU_Module:Arduino_Nano_v2.x A?
U 1 1
P 2424 4004
F 0 "A?" H 2424 2915 50  0001 C CNN
F 1 "Arduino_Nano_v2.x" H 2424 2824 50  0000 C CNN
F 2 "Module:Arduino_Nano" H 2424 4004 50  0001 C CIN
F 3 "https://www.arduino.cc/en/uploads/Main/ArduinoNanoManual23.pdf" H 2424 4004 50  0001 C CNN
	1    2424 4004
	-1   0    0    -1  
$EndComp
$EndSCHEMATC
